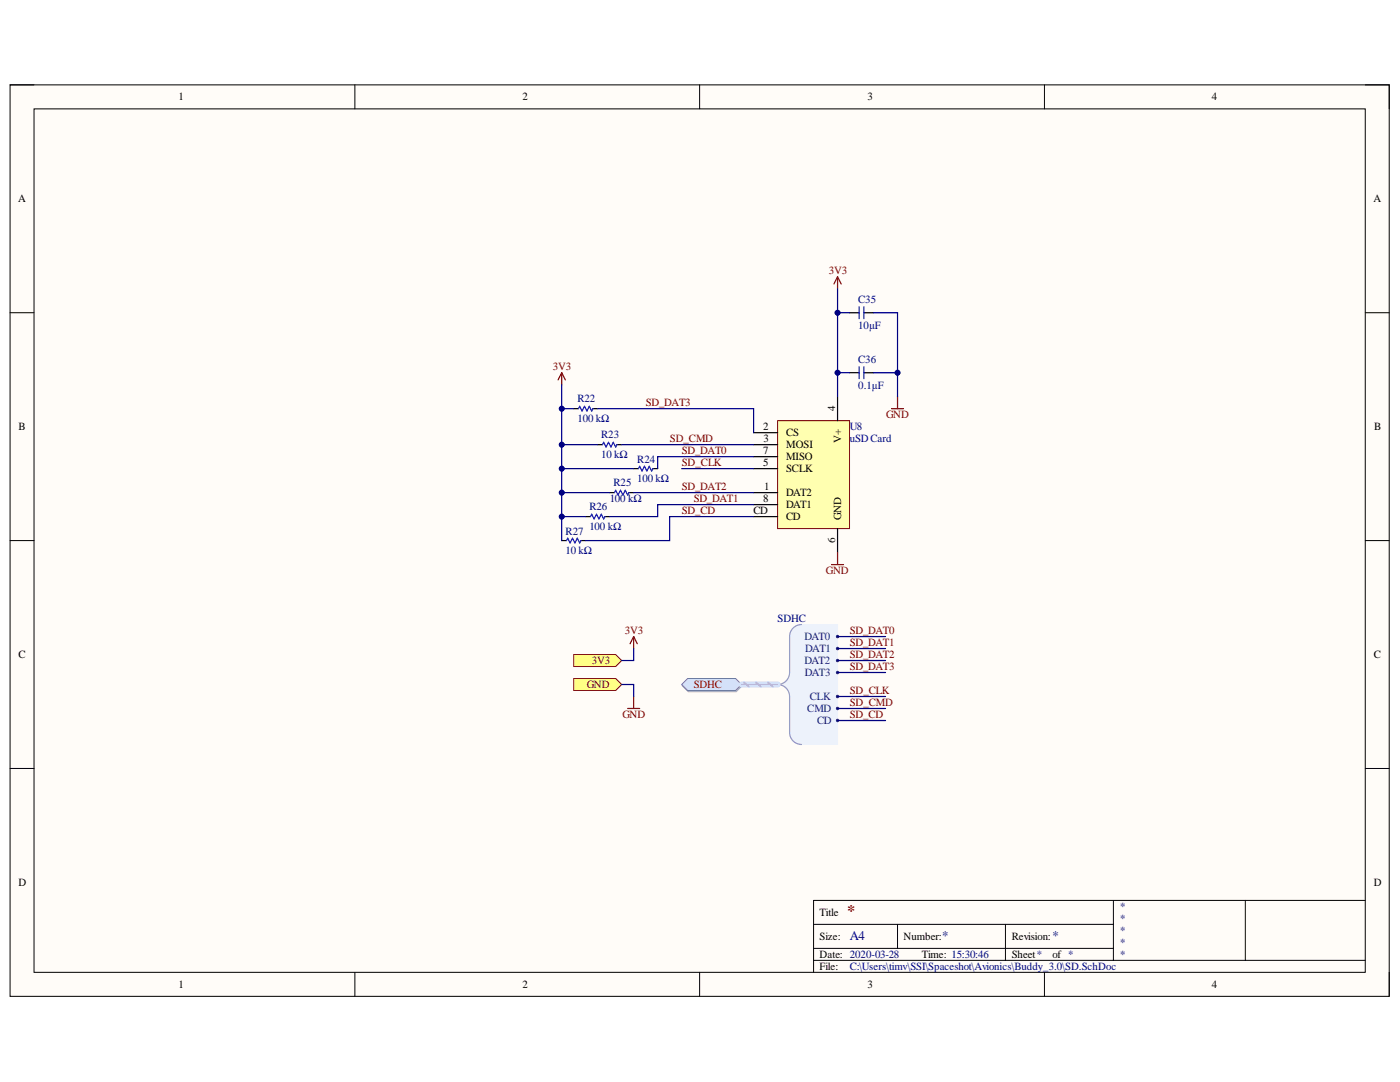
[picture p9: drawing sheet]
<svg xmlns="http://www.w3.org/2000/svg" width="279mm" height="216mm" viewBox="0 0 279 216" stroke-linecap="round" stroke-linejoin="round" font-family="sans-serif">
<path d="M2 16.9h275.2v181.9h-275.2z" fill-rule="evenodd" fill="#fffcf8"/>
<path d="M2 16.9h275.2v181.9h-275.2z" fill="none" stroke="#000" stroke-width=".2"/>
<path d="M6.8 21.7h265.7v172.3h-265.7z" fill-rule="evenodd" fill="#fffcf8"/>
<g fill="none" stroke="#000" stroke-width=".2">
<path d="M2 16.9h4.8M70.8 16.9v4.8M139.6 16.9v4.8M208.4 16.9v4.8M272.5 16.9h4.7v4.8M6.8 21.7h265.7v172.3h-265.7zM2 62.4h4.8M272.5 62.4h4.7M2 107.9h4.8M272.5 107.9h4.7M2 153.3h4.8M272.5 153.3h4.7"/>
<path d="M222.2 179.7v11.9M248.5 179.7v11.9M272.5 179.7h-110.1v14.3M70.8 194v4.8M139.6 194v4.8M162.4 184.4h59.8M162.4 191.6h110.1M162.4 189.2h59.8M179.1 184.4v4.8M200.7 184.4v7.2M208.4 194v4.8M277.2 194v4.8"/>
</g>
<path d="M155.2 83.9h14.3v21.6h-14.3z" fill-rule="evenodd" fill="#ffffb0"/>
<path d="M155.2 83.9h14.3v21.6h-14.3z" fill="none" stroke="#800000" stroke-width=".2"/>
<g fill="none" stroke="#000" stroke-width=".24">
<path d="M167.2 79.2v4.7M169.5 62.4h2M169.5 74.4h2M114.5 81.5h1M118.3 81.5h1M119.3 88.7h.9M121.7 98.3h.9M123.1 88.7h1M125.5 98.3h1M126.5 93.5h.9M130.3 93.5h1M150.4 98.3h4.8"/>
<path d="M150.4 86.3h4.8M150.4 88.7h4.8M150.4 93.5h4.8M150.4 91.1h4.8M112.1 107.9h1M115.9 107.9h1M116.9 103.1h.9M120.7 103.1h1M150.4 100.7h4.8M150.4 103.1h4.8M167.2 105.5v4.8"/>
</g>
<path d="M167.2 55.2l-.8 1.5M167.2 55.2l.7 1.5M167.2 55.2v2.4M112.1 74.4l-.7 1.4M112.1 74.4l.7 1.4M112.1 74.4v2.4M166 112.7h2.3M167.2 110.3v2.4" fill="none" stroke="#800000" stroke-width=".24"/>
<path d="M171.5 61.2v2.4M171.5 73.2v2.4M172.4 61.2v2.4M172.4 73.2v2.4M115.5 81.5l.2-.4 .5 .9 .4-.9 .5 .9 .5-.9 .5 .9 .2-.5M120.2 88.7l.3-.5 .5 1 .4-1 .5 1 .5-1 .5 1 .2-.5M122.6 98.3l.3-.5 .5 1 .4-1 .5 1 .5-1 .5 1 .2-.5M127.4 93.5l.3-.5 .4 1 .5-1 .5 1 .5-1 .5 1 .2-.5M113.1 107.9l.2-.5 .5 .9 .5-.9 .4 .9 .5-.9 .5 .9 .2-.4M117.8 103.1l.3-.5 .5 1 .4-1 .5 1 .5-1 .5 1 .2-.5" fill="none" stroke="#00f" stroke-width=".24"/>
<path d="M172.4 62.4h1.9M172.4 74.4h1.9" fill="none" stroke="#000" stroke-width=".25"/>
<path d="M179.1 79.2v2.3M177.9 81.5h2.4" fill="none" stroke="#800000" stroke-width=".25"/>
<path d="M136.2 136.8l1.2-1.2h9.5l1.2 1.2-1.2 1.2h-9.5z" fill-rule="evenodd" fill="#bac0ca"/>
<path d="M136.2 136.8l1.2-1.2h9.5l1.2 1.2-1.2 1.2h-9.5z" fill="none" stroke="#a6acb6" stroke-width=".2"/>
<path d="M136 136.6l1.2-1.2h9.6l1.2 1.2-1.2 1.2h-9.6z" fill-rule="evenodd" fill="#d5e4ff"/>
<path d="M136 136.6l1.2-1.2h9.6l1.2 1.2-1.2 1.2h-9.6z" fill="none" stroke="#71809b" stroke-width=".2"/>
<path d="M157.9 125.8l.9-.9 1.2-.3h7.2v24h-7.2l-1.2-.3-.9-.9-.3-1.2v-7.8l-.6-1-1.2-.8 1.2-.8 .6-1v-7.8z" fill-rule="evenodd" fill="#edf2fb"/>
<path d="M157.9 125.8l.9-.9 1.2-.3h7.2v24h-7.2l-1.2-.3-.9-.9-.3-1.2v-7.8l-.6-1-1.2-.8 1.2-.8 .6-1v-7.8z" fill="none" stroke="#edf2fb" stroke-width=".2"/>
<path d="M160 124.6a2.39 2.39 0 0 0-2.4 2.4v7.2a2.4 2.4 0 0 1-2.4 2.4 2.4 2.4 0 0 1 2.4 2.4v7.2a2.39 2.39 0 0 0 2.4 2.4" fill="none" stroke="#8f9ec9" stroke-width=".24"/>
<circle cx="167.2" cy="134.2" r=".24" fill="#003a70"/>
<circle cx="167.2" cy="134.2" r=".24" fill="none" stroke="#003a70" stroke-width=".2"/>
<circle cx="167.2" cy="127" r=".24" fill="#003a70"/>
<circle cx="167.2" cy="127" r=".24" fill="none" stroke="#003a70" stroke-width=".2"/>
<circle cx="167.2" cy="131.8" r=".24" fill="#003a70"/>
<circle cx="167.2" cy="131.8" r=".24" fill="none" stroke="#003a70" stroke-width=".2"/>
<circle cx="167.2" cy="129.4" r=".24" fill="#003a70"/>
<circle cx="167.2" cy="129.4" r=".24" fill="none" stroke="#003a70" stroke-width=".2"/>
<circle cx="167.2" cy="139" r=".24" fill="#003a70"/>
<circle cx="167.2" cy="139" r=".24" fill="none" stroke="#003a70" stroke-width=".2"/>
<circle cx="167.2" cy="141.4" r=".24" fill="#003a70"/>
<circle cx="167.2" cy="141.4" r=".24" fill="none" stroke="#003a70" stroke-width=".2"/>
<circle cx="167.2" cy="143.8" r=".24" fill="#003a70"/>
<circle cx="167.2" cy="143.8" r=".24" fill="none" stroke="#003a70" stroke-width=".2"/>
<path d="M114.5 130.6h8.4l1.2 1.2-1.2 1.2h-8.4z" fill-rule="evenodd" fill="#ffff80"/>
<path d="M114.5 130.6h8.4l1.2 1.2-1.2 1.2h-8.4z" fill="none" stroke="#800000" stroke-width=".2"/>
<path d="M114.5 135.4h8.4l1.2 1.2-1.2 1.2h-8.4z" fill-rule="evenodd" fill="#ffff80"/>
<path d="M114.5 135.4h8.4l1.2 1.2-1.2 1.2h-8.4z" fill="none" stroke="#800000" stroke-width=".2"/>
<path d="M126.5 127l-.8 1.4M126.5 127l.7 1.4M126.5 127v2.4M126.5 139v2.4M125.3 141.4h2.4" fill="none" stroke="#800000" stroke-width=".24"/>
<path d="M148 136.6h7.2" fill="none" stroke="#cbdaff" stroke-width="1.2"/>
<path d="M148.5 136.2l.9 .8M150.9 136.2l.9 .8M153.3 136.2l.9 .8" fill="none" stroke="#adbce7" stroke-width=".36"/>
<path d="M148 136.6h7.2" fill="none" stroke="#adbce7" stroke-width=".24"/>
<path d="M167.2 57.6v21.6" fill="none" stroke="#000080" stroke-width=".24"/>
<circle cx="167.2" cy="62.4" r=".48" fill="#000080"/>
<circle cx="167.2" cy="62.4" r=".48" fill="none" stroke="#000080" stroke-width=".2"/>
<circle cx="167.2" cy="74.4" r=".48" fill="#000080"/>
<circle cx="167.2" cy="74.4" r=".48" fill="none" stroke="#000080" stroke-width=".2"/>
<path d="M112.1 103.1h4.8" fill="none" stroke="#000080" stroke-width=".24"/>
<circle cx="112.1" cy="103.1" r=".48" fill="#000080"/>
<circle cx="112.1" cy="103.1" r=".48" fill="none" stroke="#000080" stroke-width=".2"/>
<path d="M112.1 98.3h9.6" fill="none" stroke="#000080" stroke-width=".24"/>
<circle cx="112.1" cy="98.3" r=".48" fill="#000080"/>
<circle cx="112.1" cy="98.3" r=".48" fill="none" stroke="#000080" stroke-width=".2"/>
<path d="M112.1 93.5h14.4" fill="none" stroke="#000080" stroke-width=".24"/>
<circle cx="112.1" cy="93.5" r=".48" fill="#000080"/>
<circle cx="112.1" cy="93.5" r=".48" fill="none" stroke="#000080" stroke-width=".2"/>
<path d="M112.1 88.7h7.2" fill="none" stroke="#000080" stroke-width=".24"/>
<circle cx="112.1" cy="88.7" r=".48" fill="#000080"/>
<circle cx="112.1" cy="88.7" r=".48" fill="none" stroke="#000080" stroke-width=".2"/>
<path d="M112.1 81.5h2.4" fill="none" stroke="#000080" stroke-width=".24"/>
<circle cx="112.1" cy="81.5" r=".48" fill="#000080"/>
<circle cx="112.1" cy="81.5" r=".48" fill="none" stroke="#000080" stroke-width=".2"/>
<path d="M167.2 74.4h2.3M119.3 81.5h31.1v4.8M124.1 88.7h26.3M126.5 98.3h23.9M136 93.5h14.4M150.4 91.1h-19.1v2.4M150.4 103.1h-16.8v4.8h-16.7M150.4 100.7h-19.1v2.4h-9.6M124.1 136.6h2.4v2.4M126.5 129.4v2.4h-2.4" fill="none" stroke="#000080" stroke-width=".24"/>
<path d="M167.2 139h9.5M167.2 134.2h9.5M167.2 131.8h9.5M167.2 129.4h9.5M167.2 127h9.5M167.2 143.8h9.5M167.2 141.4h9.5" fill="none" stroke="#000080" stroke-width=".25"/>
<circle cx="167.2" cy="74.4" r=".48" fill="#000080"/>
<circle cx="167.2" cy="74.4" r=".48" fill="none" stroke="#000080" stroke-width=".2"/>
<path d="M167.2 62.4h2.3" fill="none" stroke="#000080" stroke-width=".24"/>
<circle cx="167.2" cy="62.4" r=".48" fill="#000080"/>
<circle cx="167.2" cy="62.4" r=".48" fill="none" stroke="#000080" stroke-width=".2"/>
<path d="M174.3 74.4h4.8v4.8" fill="none" stroke="#000080" stroke-width=".25"/>
<circle cx="179.1" cy="74.4" r=".48" fill="#000080"/>
<circle cx="179.1" cy="74.4" r=".48" fill="none" stroke="#000080" stroke-width=".2"/>
<path d="M174.3 62.4h4.8v12" fill="none" stroke="#000080" stroke-width=".25"/>
<circle cx="179.1" cy="74.4" r=".48" fill="#000080"/>
<circle cx="179.1" cy="74.4" r=".48" fill="none" stroke="#000080" stroke-width=".2"/>
<path d="M112.1 76.8v31.1" fill="none" stroke="#000080" stroke-width=".24"/>
<circle cx="112.1" cy="103.1" r=".48" fill="#000080"/>
<circle cx="112.1" cy="103.1" r=".48" fill="none" stroke="#000080" stroke-width=".2"/>
<circle cx="112.1" cy="98.3" r=".48" fill="#000080"/>
<circle cx="112.1" cy="98.3" r=".48" fill="none" stroke="#000080" stroke-width=".2"/>
<circle cx="112.1" cy="93.5" r=".48" fill="#000080"/>
<circle cx="112.1" cy="93.5" r=".48" fill="none" stroke="#000080" stroke-width=".2"/>
<circle cx="112.1" cy="88.7" r=".48" fill="#000080"/>
<circle cx="112.1" cy="88.7" r=".48" fill="none" stroke="#000080" stroke-width=".2"/>
<circle cx="112.1" cy="81.5" r=".48" fill="#000080"/>
<circle cx="112.1" cy="81.5" r=".48" fill="none" stroke="#000080" stroke-width=".2"/>
<text font-size="3.2" fill="#800000" x="169.1" y="182.7">*</text>
<g font-size="2.6" fill="#000080">
<text x="169.6" y="187.7">A4</text>
<text x="188" y="187.7">*</text>
<text x="210" y="187.7">*</text>
</g>
<g font-size="2.2">
<text x="35.6" y="20">1</text>
<text x="104.3" y="20">2</text>
<text x="173.1" y="20">3</text>
<text x="241.8" y="20">4</text>
<text x="3.6" y="40.4">A</text>
<text x="274.1" y="40.4">A</text>
<text x="166.7" y="82.1" transform="rotate(-90 166.7 82.1)">4</text>
<text x="3.7" y="85.9">B</text>
<text x="152.3" y="85.9">2</text>
<text x="152.4" y="88.2">3</text>
<text x="156.9" y="87.1">CS</text>
<text x="156.9" y="89.4">MOSI</text>
<text x="167.9" y="88.3" transform="rotate(-90 167.9 88.3)">V+</text>
<text x="274.3" y="85.9">B</text>
<text x="152.3" y="93">5</text>
<text x="152.3" y="90.6">7</text>
<text x="156.9" y="94.2">SCLK</text>
<text x="156.9" y="91.8">MISO</text>
<text x="152.3" y="100.2">8</text>
<text x="152.5" y="97.8">1</text>
<text x="156.9" y="99">DAT2</text>
<text x="156.9" y="101.4">DAT1</text>
<text x="150.4" y="102.6">CD</text>
<text x="156.9" y="103.8">CD</text>
<text x="167.9" y="103.8" transform="rotate(-90 167.9 103.8)">GND</text>
<text x="166.7" y="108.4" transform="rotate(-90 166.7 108.4)">6</text>
<text x="3.7" y="131.3">C</text>
<text x="274.2" y="131.3">C</text>
<text x="3.7" y="176.7">D</text>
<text x="274.2" y="176.7">D</text>
<text x="163.6" y="182.7">Title</text>
<text x="163.6" y="187.6">Size:</text>
<text x="163.6" y="191.1">Date: 2020-03-28</text>
<text x="180.3" y="187.6">Number:</text>
<text x="184" y="191.1">Time: 15:30:46</text>
<text x="201.9" y="187.6">Revision:</text>
<text x="201.9" y="191.1">Sheet*</text>
<text x="210" y="191.1">of *</text>
<text x="35.6" y="197.1">1</text>
<text x="104.3" y="197.1">2</text>
<text x="163.6" y="193.5">File:</text>
<text x="173.1" y="197.1">3</text>
<text x="241.8" y="197.1">4</text>
</g>
<g font-size="2.2" fill="#800000">
<text x="165.4" y="54.7">3V3</text>
<text x="110.3" y="73.9">3V3</text>
<text x="128.9" y="81">SD_DAT3</text>
<text x="176.9" y="83.4">GND</text>
<text x="133.7" y="88.2">SD_CMD</text>
<text x="136.1" y="93">SD_CLK</text>
<text x="136.1" y="90.6">SD_DAT0</text>
<text x="136.1" y="97.8">SD_DAT2</text>
<text x="138.4" y="100.2">SD_DAT1</text>
<text x="136.1" y="102.6">SD_CD</text>
<text x="164.8" y="114.6">GND</text>
<text x="124.7" y="126.5">3V3</text>
<text x="169.6" y="126.5">SD_DAT0</text>
<text x="169.6" y="128.9">SD_DAT1</text>
<text x="169.6" y="131.3">SD_DAT2</text>
<text x="117.1" y="137.3">GND</text>
<text x="118.1" y="132.5">3V3</text>
<text x="138.4" y="137.3">SDHC</text>
<text x="169.6" y="133.7">SD_DAT3</text>
<text x="124.2" y="143.2">GND</text>
<text x="169.6" y="138.5">SD_CLK</text>
<text x="169.6" y="140.9">SD_CMD</text>
<text x="169.6" y="143.2">SD_CD</text>
</g>
<g font-size="2.2" fill="#000080">
<text x="171.3" y="65.7">10µF</text>
<text x="171.3" y="60.5">C35</text>
<text x="171.3" y="77.7">0.1µF</text>
<text x="171.3" y="72.4">C36</text>
<text x="115.3" y="80.3">R22</text>
<text x="115.3" y="84.2">100 kΩ</text>
<text x="120" y="87.5">R23</text>
<text x="169.6" y="85.9">U8</text>
<text x="169.6" y="88.2">uSDCard</text>
<text x="120" y="91.4">10 kΩ</text>
<text x="127.2" y="92.3">R24</text>
<text x="117.6" y="101.9">R26</text>
<text x="121.7" y="100.2">100 kΩ</text>
<text x="122.4" y="97">R25</text>
<text x="127.2" y="96.1">100 kΩ</text>
<text x="112.9" y="106.7">R27</text>
<text x="117.6" y="105.7">100 kΩ</text>
<text x="112.9" y="110.5">10 kΩ</text>
<text x="155.2" y="124.1">SDHC</text>
<text x="223.4" y="181.6">*</text>
<text x="223.4" y="183.9">*</text>
<text x="223.4" y="186.3">*</text>
<text x="223.4" y="188.8">*</text>
<text x="223.4" y="191.1">*</text>
<text x="169.6" y="193.5">C:\Users\timv\SSI\Spaceshot\Avionics\Buddy_3.0\SD.SchDoc</text>
</g>
<g font-size="2.2" fill="#003a70">
<text x="160.5" y="127.7">DAT0</text>
<text x="160.7" y="130.1">DAT1</text>
<text x="160.5" y="132.5">DAT2</text>
<text x="160.6" y="134.9">DAT3</text>
<text x="161.1" y="142">CMD</text>
<text x="161.6" y="139.7">CLK</text>
<text x="163.1" y="144.5">CD</text>
</g>
</svg>
